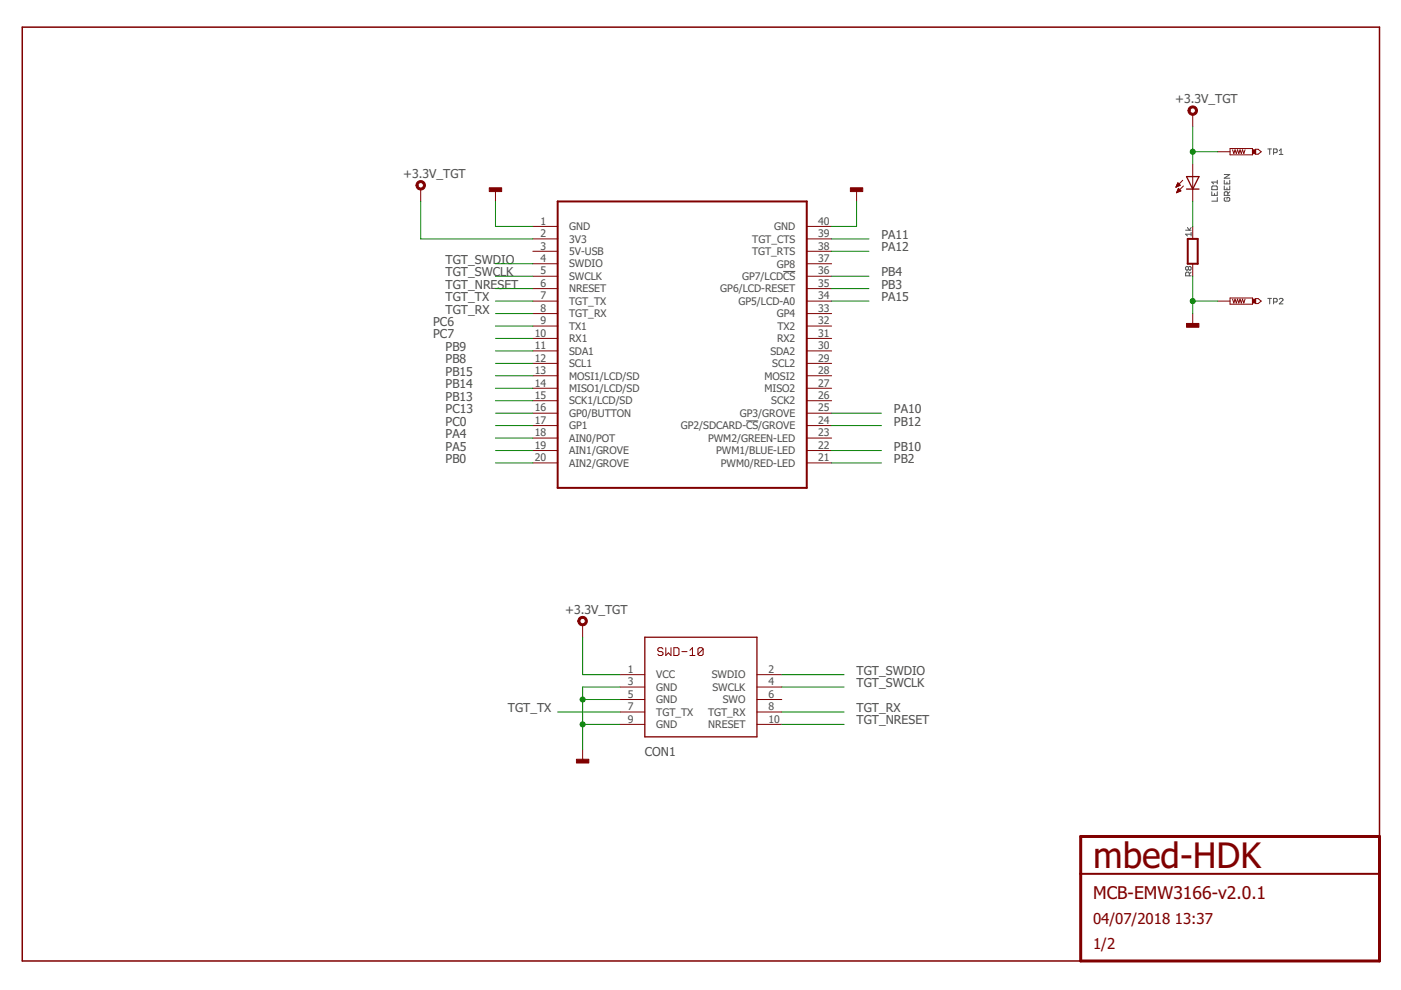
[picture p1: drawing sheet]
<svg xmlns="http://www.w3.org/2000/svg" width="297mm" height="210mm" viewBox="0 0 297 210" stroke-linecap="round" stroke-linejoin="round" font-family="sans-serif">
<g fill="none" stroke="#505050" stroke-width=".21">
<path d="M256.9 39.6l.2-.2h.8l.2 .2v.6h-1.2zM258.1 38.2v.8M258.1 38.6h-1.2l.4 .4M259.6 38.2v.8h1.1v-.8M259.6 39.4v.8h1.1v-.8M259.6 37h1.1l-1.1 .8h1.1M260.1 38.6v.4M260.1 39.8v.4M268.8 31.6h.8M269.2 31.6v1.1M270 32.4h.6l.2-.2v-.4l-.2-.2h-.6v1.1M271.2 32l.4-.4v1.1"/>
<path d="M271.2 32.7h.8M166.1 57.6h2.5M251.4 48.8h1.1M251.8 48.2l.4 .6 .3-.6M252 56.7l.2-.2 .3 .2v.4l-.2 .2-.3-.2M252 56.7l-.2-.2-.4 .2v.4l.2 .2 .4-.2M252 56.7v.4M252.2 58.5v-.6l-.2-.2h-.4l-.2 .2v.6h1.1M252.5 49.7h-1.1l.4 .3M252.5 49.3v.7M252.5 57.7l-.3 .4M256.9 40.7v.7h1.2v-.7"/>
<path d="M257.5 41v.4M258.1 41.9v.8h-1.2M259.8 41.9l-.2 .2v.4l.2 .2h.7l.2-.2v-.4l-.2-.2h-.4v.3M260.3 41.4v-.5l-.2-.2h-.3l-.2 .2v.5h1.1M260.7 40.7l-.4 .3M268.8 63.3h.8M269.2 63.3v1.1M270 64h.6l.2-.2v-.3l-.2-.2h-.6v1.1M271.2 63.5l.2-.2h.4l.2 .2v.1l-.8 .8h.8M158.2 89.2h2.6"/>
</g>
<path d="M292.5 177.4v-171.6h-287.8v198h224.4" fill="none" stroke="#800000" stroke-width=".32"/>
<path d="M229.1 177.4h63.4v26.4h-63.4z" fill="none" stroke="#800000" stroke-width=".63"/>
<path d="M118.2 42.7h52.8v60.7h-52.8zM251.8 50.7h2.1v5.2h-2.1zM229.1 185.3h63.4" fill="none" stroke="#800000" stroke-width=".42"/>
<g fill="#800000" stroke="#800000" stroke-width=".21">
<path d="M88.4 38.7a1 1 0 0 1 1.6 0 1 1 0 0 1-.5 1.5 1 1 0 0 1-1.3-.9h.4a.58 .58 0 0 1 .9-.5 .58 .58 0 0 1 .1 1 .58 .58 0 0 1-1-.3v-.2h-.4z" fill-rule="evenodd"/>
<path d="M122.7 131.1a1.01 1.01 0 0 1 1.6 0 1.01 1.01 0 0 1-.5 1.5 1.01 1.01 0 0 1-1.3-.9h.4a.58 .58 0 0 1 .8-.6 .58 .58 0 0 1 .2 1 .58 .58 0 0 1-.9-.2l-.1-.2h-.4z" fill-rule="evenodd"/>
<path d="M252.1 22.9a1 1 0 0 1 1.6 0 1 1 0 0 1-.5 1.5 1 1 0 0 1-1.3-.9h.4a.58 .58 0 0 1 .8-.6 .58 .58 0 0 1 .2 1 .58 .58 0 0 1-1-.3v-.1h-.4z" fill-rule="evenodd"/>
</g>
<g fill="none" stroke="#800000" stroke-width=".21">
<path d="M249.3 39.6h.2M249.4 39.5h.4M249.4 39.4h.7M249.5 39.2h.7M249.6 39.1h.5M249.6 39h.3M249.7 38.9h.1M249.7 38.8l.5 .5-.9 .4zM249.9 39.9l.5 .6-1 .4zM250.8 38.2l-1.5 1.5M250.9 39.4l-1.5 1.5M252.9 24.2v2.7"/>
<path d="M252.9 34.8v7.9M258.2 32.2h2.6M260.8 31.5h4.8v1.3h-4.8zM261.3 31.8l.3 .8 .3-.8 .2 .8 .3-.8 .3 .8 .2-.8 .3 .8 .2-.8 .3 .8 .3-.8M266.2 31.6h.5l.7 .6-.7 .5h-.5zM89.2 40.1v2.6M105.1 40.1v2.6M113 48h5.2M113 50.7h5.2M113 53.3h5.2M113 55.9h5.2M113 58.6h5.2"/>
<path d="M171 48h5.3M171 50.7h5.3M171 53.3h5.3M171 55.9h5.3M171 58.6h5.3M181.6 40.1v2.6M249.5 40.8h.2M249.6 40.6h.4M249.6 40.5h.7M249.7 40.4h.6M249.7 40.3h.4M249.8 40.1h.2"/>
<path d="M249.8 40h.1M252.9 48v2.7M252.9 55.9v2.7M113 63.8h5.2M113 61.2h5.2M113 66.5h5.2M113 69.1h5.2M113 71.8h5.2M113 74.4h5.2M113 77h5.2M113 79.7h5.2M171 63.8h5.3"/>
<path d="M171 61.2h5.3M171 66.5h5.3M171 69.1h5.3M171 71.8h5.3M171 74.4h5.3M171 77h5.3M171 79.7h5.3M252.9 66.5v2.6M258.2 63.8h2.6M260.8 63.2h4.8v1.3h-4.8zM261.3 63.4l.3 .8 .3-.8 .2 .8 .3-.8 .3 .8 .2-.8 .3 .8 .2-.8 .3 .8 .3-.8M266.2 63.3h.5l.7 .5-.7 .6h-.5z"/>
<path d="M113 82.3h5.2M113 85h5.2M113 87.6h5.2M113 90.2h5.2M113 92.9h5.2M113 95.5h5.2M113 98.1h5.2M171 82.3h5.3M171 85h5.3M171 87.6h5.3M171 90.2h5.3M171 92.9h5.3"/>
<path d="M171 95.5h5.3M171 98.1h5.3M123.5 132.5v2.6M140.6 137.6l-.3-.3h-.6l-.2 .3v.3l.2 .3h.6l.3 .2v.3l-.3 .3h-.6l-.2-.3M141.2 137.3v1.7l.5-.6 .6 .6v-1.7M142.9 137.3h.8l.3 .3v1.1l-.3 .3h-.8zM144.6 138.2h1.1M146.3 139h1.1M146.3 137.9l.5-.6v1.7M149.1 137.6l-.3-.3h-.5l-.3 .3v1.1M149.1 137.6v1.1l-.3 .3h-.5l-.3-.3M149.1 137.6l-1.1 1.1"/>
<path d="M123.5 158.9v2.6M131.4 143h5.3M131.4 145.7h5.3M131.4 148.3h5.3M131.4 151h5.3M131.4 153.6h5.3M160.5 143h5.3M160.5 145.7h5.3M160.5 148.3h5.3M160.5 151h5.3M160.5 153.6h5.3"/>
</g>
<g fill="#800000" stroke="#800000" stroke-width=".21">
<path d="M103.7 39.8h2.7v.8h-2.7z"/>
<path d="M180.3 39.8h2.6v.8h-2.6z"/>
<path d="M122.2 161h2.6v.8h-2.6z"/>
<path d="M251.6 68.6h2.6v.8h-2.6z"/>
<path d="M265.5 31.8h.7v.8h-.7z"/>
<path d="M265.5 63.4h.7v.8h-.7z"/>
</g>
<path d="M251.6 37.4h2.6l-1.3 2.7zM251.6 40.1h2.6M136.7 135.1h23.8v21.1h-23.8z" fill="none" stroke="#800000" stroke-width=".28"/>
<g fill="none" stroke="#008000" stroke-width=".21">
<path d="M252.9 26.9v7.9M252.9 32.2h5.3M89.2 42.7v8h23.8M105.1 42.7v5.3h7.9M105.1 58.6h7.9M105.1 55.9h7.9M176.3 50.7h7.9M176.3 53.3h7.9M176.3 58.6h7.9M181.6 42.7v5.3h-5.3M252.9 42.7v5.3M252.9 58.6v7.9"/>
<path d="M105.1 63.8h7.9M105.1 66.5h7.9M105.1 74.4h7.9M105.1 77h7.9M105.1 79.7h7.9M105.1 61.2h7.9M105.1 69.1h7.9M105.1 71.8h7.9M176.3 63.8h7.9M176.3 61.2h7.9M252.9 63.8h5.3M105.1 82.3h7.9"/>
<path d="M105.1 85h7.9M105.1 87.6h7.9M105.1 90.2h7.9M105.1 92.9h7.9M105.1 95.5h7.9M105.1 98.1h7.9M176.3 87.6h10.6M176.3 90.2h10.6M176.3 95.5h10.6M176.3 98.1h10.6M123.5 135.1v7.9h7.9M118.2 151h13.2"/>
<path d="M123.5 153.6h7.9M123.5 148.3h7.9M131.4 145.7h-7.9v13.2M165.8 143h13.2M165.8 145.7h13.2M165.8 153.6h13.2M165.8 151h13.2"/>
</g>
<g fill="#008000" stroke="#008000" stroke-width=".21">
<circle cx="252.9" cy="32.2" r=".53"/>
<circle cx="123.5" cy="148.3" r=".53"/>
<circle cx="123.5" cy="153.6" r=".53"/>
<circle cx="252.9" cy="63.8" r=".53"/>
</g>
<text font-size="7.5" fill="#800000" x="231.8" y="184">mbed-HDK</text>
<text font-size="3.7" fill="#800000" x="231.8" y="190.6">MCB-EMW3166-v2.0.1</text>
<g font-size="3.2" fill="#800000">
<text x="231.8" y="195.8">04/07/2018</text>
<text x="249.1" y="195.8">13:37</text>
<text x="231.8" y="201.1">1/2</text>
</g>
<g font-size="2.6" fill="#505050">
<text x="249.2" y="21.9">+3.3V_TGT</text>
<text x="85.5" y="37.7">+3.3V_TGT</text>
<text x="186.9" y="50.6">PA11</text>
<text x="186.9" y="53.3">PA12</text>
<text x="94.5" y="55.9">TGT_SWDIO</text>
<text x="94.5" y="58.6">TGT_SWCLK</text>
<text x="186.9" y="58.6">PB4</text>
<text x="94.5" y="63.8">TGT_TX</text>
<text x="94.5" y="61.2">TGT_NRESET</text>
<text x="186.9" y="61.2">PB3</text>
<text x="186.9" y="63.8">PA15</text>
<text x="91.8" y="69.1">PC6</text>
<text x="91.8" y="71.8">PC7</text>
<text x="94.5" y="66.5">TGT_RX</text>
<text x="94.5" y="74.4">PB9</text>
<text x="94.5" y="77">PB8</text>
<text x="94.5" y="79.7">PB15</text>
<text x="94.5" y="82.3">PB14</text>
<text x="94.5" y="85">PB13</text>
<text x="94.5" y="87.6">PC13</text>
<text x="189.5" y="87.6">PA10</text>
<text x="94.5" y="90.2">PC0</text>
<text x="94.5" y="92.9">PA4</text>
<text x="94.5" y="95.5">PA5</text>
<text x="189.5" y="90.2">PB12</text>
<text x="189.5" y="95.5">PB10</text>
<text x="94.5" y="98.2">PB0</text>
<text x="189.5" y="98.2">PB2</text>
<text x="119.8" y="130.1">+3.3V_TGT</text>
<text x="181.6" y="143">TGT_SWDIO</text>
<text x="181.6" y="145.7">TGT_SWCLK</text>
<text x="107.7" y="151">TGT_TX</text>
<text x="181.6" y="151">TGT_RX</text>
<text x="181.6" y="153.6">TGT_NRESET</text>
<text x="136.7" y="160.2">CON1</text>
</g>
<g font-size="2.2" fill="#505050">
<text x="114.6" y="47.6">1</text>
<text x="173.5" y="47.6">40</text>
<text x="114.6" y="50.3">2</text>
<text x="114.6" y="52.9">3</text>
<text x="120.7" y="48.8">GND</text>
<text x="120.7" y="51.4">3V3</text>
<text x="159.5" y="51.4">TGT_CTS</text>
<text x="164.1" y="48.8">GND</text>
<text x="173.5" y="52.9">38</text>
<text x="173.5" y="50.3">39</text>
<text x="114.6" y="55.6">4</text>
<text x="114.6" y="58.2">5</text>
<text x="120.7" y="54.1">5V-USB</text>
<text x="120.7" y="56.7">SWDIO</text>
<text x="120.7" y="59.4">SWCLK</text>
<text x="157.4" y="59.4">GP7/LCDCS</text>
<text x="159.4" y="54.1">TGT_RTS</text>
<text x="164.7" y="56.7">GP8</text>
<text x="173.5" y="58.2">36</text>
<text x="173.5" y="55.6">37</text>
<text x="114.6" y="60.8">6</text>
<text x="114.6" y="63.5">7</text>
<text x="120.7" y="62">NRESET</text>
<text x="120.7" y="64.6">TGT_TX</text>
<text x="152.7" y="62">GP6/LCD-RESET</text>
<text x="156.6" y="64.6">GP5/LCD-A0</text>
<text x="173.5" y="63.5">34</text>
<text x="173.5" y="60.8">35</text>
<text x="113.4" y="71.4">10</text>
<text x="114.6" y="66.1">8</text>
<text x="114.6" y="68.8">9</text>
<text x="120.7" y="67.3">TGT_RX</text>
<text x="120.7" y="69.9">TX1</text>
<text x="164.7" y="67.3">GP4</text>
<text x="164.8" y="69.9">TX2</text>
<text x="173.5" y="71.4">31</text>
<text x="173.5" y="68.8">32</text>
<text x="173.5" y="66.1">33</text>
<text x="113.4" y="74">11</text>
<text x="113.4" y="76.7">12</text>
<text x="120.7" y="72.6">RX1</text>
<text x="120.7" y="75.2">SDA1</text>
<text x="120.7" y="77.8">SCL1</text>
<text x="163.3" y="75.2">SDA2</text>
<text x="163.7" y="77.8">SCL2</text>
<text x="164.7" y="72.6">RX2</text>
<text x="173.5" y="76.7">29</text>
<text x="173.5" y="74">30</text>
<text x="113.4" y="79.3">13</text>
<text x="113.4" y="82">14</text>
<text x="120.7" y="80.5">MOSI1/LCD/SD</text>
<text x="120.7" y="83.1">MISO1/LCD/SD</text>
<text x="162.1" y="83.1">MISO2</text>
<text x="162.1" y="80.5">MOSI2</text>
<text x="173.5" y="82">27</text>
<text x="173.5" y="79.3">28</text>
<text x="113.4" y="84.6">15</text>
<text x="113.4" y="87.2">16</text>
<text x="113.4" y="89.9">17</text>
<text x="120.7" y="85.8">SCK1/LCD/SD</text>
<text x="120.7" y="88.4">GP0/BUTTON</text>
<text x="156.8" y="88.4">GP3/GROVE</text>
<text x="163.5" y="85.8">SCK2</text>
<text x="173.5" y="89.9">24</text>
<text x="173.5" y="87.2">25</text>
<text x="173.5" y="84.6">26</text>
<text x="113.4" y="92.5">18</text>
<text x="113.4" y="95.1">19</text>
<text x="120.7" y="91">GP1</text>
<text x="120.7" y="93.7">AIN0/POT</text>
<text x="144.4" y="91">GP2/SDCARD-CS/GROVE</text>
<text x="150.1" y="93.7">PWM2/GREEN-LED</text>
<text x="173.5" y="95.1">22</text>
<text x="173.5" y="92.5">23</text>
<text x="113.4" y="97.8">20</text>
<text x="120.7" y="96.3">AIN1/GROVE</text>
<text x="120.7" y="99">AIN2/GROVE</text>
<text x="151.8" y="96.3">PWM1/BLUE-LED</text>
<text x="152.8" y="99">PWM0/RED-LED</text>
<text x="173.5" y="97.8">21</text>
<text x="133.1" y="142.7">1</text>
<text x="139.2" y="143.8">VCC</text>
<text x="150.9" y="143.8">SWDIO</text>
<text x="162.9" y="142.7">2</text>
<text x="133.1" y="145.3">3</text>
<text x="133.1" y="147.9">5</text>
<text x="139.2" y="146.5">GND</text>
<text x="139.2" y="149.1">GND</text>
<text x="151.1" y="146.5">SWCLK</text>
<text x="153.2" y="149.1">SWO</text>
<text x="162.9" y="145.3">4</text>
<text x="162.9" y="147.9">6</text>
<text x="133.1" y="150.6">7</text>
<text x="133.1" y="153.2">9</text>
<text x="139.2" y="151.7">TGT_TX</text>
<text x="139.2" y="154.4">GND</text>
<text x="150.1" y="151.8">TGT_RX</text>
<text x="150.2" y="154.4">NRESET</text>
<text x="162.9" y="150.6">8</text>
<text x="162.9" y="153.2">10</text>
</g>
</svg>
